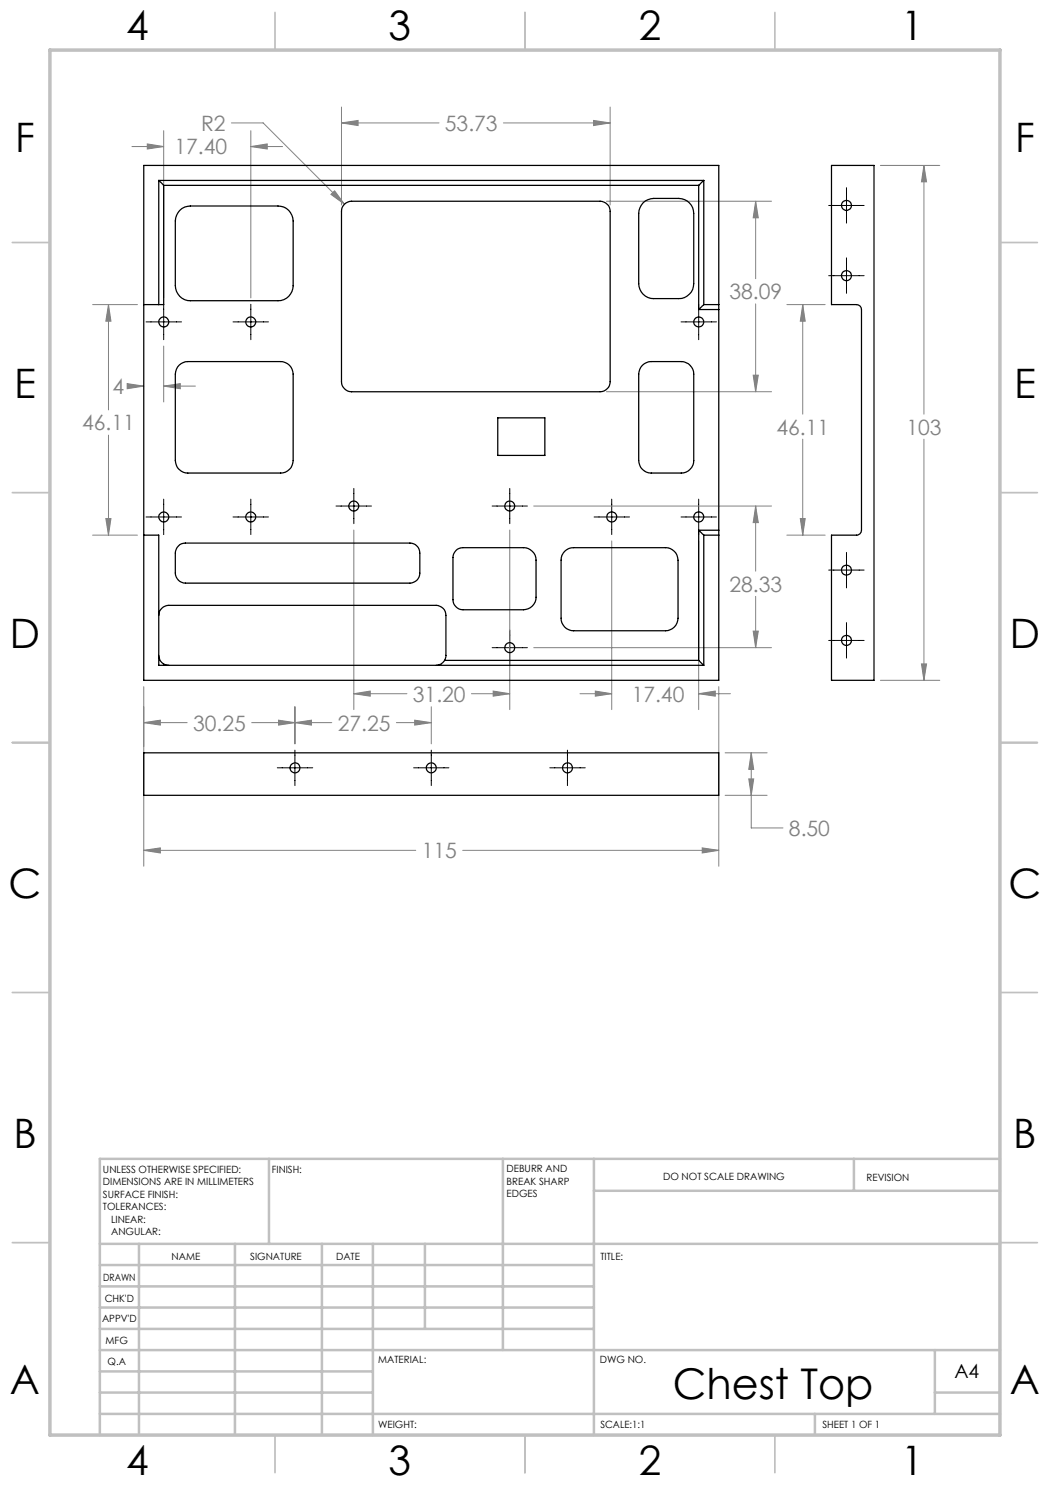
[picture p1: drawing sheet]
<svg xmlns="http://www.w3.org/2000/svg" width="210mm" height="297mm" viewBox="0 0 210 297" stroke-linecap="round" stroke-linejoin="round" font-family="sans-serif">
<g fill="none" stroke="#808080" stroke-width=".2">
<path d="M26.4 29.3h6.3M29.5 28.8l3.2 .5-3.2 .5zM32.7 26.1v33.5M46.3 24.6h6.3l16.3 16.2M50.2 29.3l3.2-.5v1zM50.2 26.1v33.5M50.2 29.3h6.3M66.2 38.9l.7-.7 2 2.6zM68.3 24.6l3.3-.5v1zM68.3 24.6h19.5M68.3 21.4v19.6M100.7 24.6h21.3"/>
<path d="M118.7 24.1l3.3 .5-3.3 .5zM122 21.4v19.6M176.1 33.1h11.9M184.8 33.1l.5 3.3h-1zM184.8 33.1v49.7M121.3 40.2h33M151.1 40.2l.6 3.4h-1.1zM151.1 40.2v15.5M18.5 60.9h9M21.7 60.9l.5 3.3h-1zM21.7 60.9v21.1M25.4 76.7l3.4 .5-3.4 .5z"/>
<path d="M26 77.2h2.8M32.7 77.2l3.4-.5v1zM32.7 69.2v11.2M32.7 77.2h6.4M121.3 78.3h33M150.6 75h1.1l-.6 3.3zM151.1 60.8v17.5M157.4 60.9h7.6M160.5 60.9l.5 3.3h-.9zM160.5 60.9v21.9M21.7 87v20M160.5 87.8v19.2"/>
<path d="M184.8 87.8v48.3M18.5 107h9M21.2 103.7h1l-.5 3.3zM70.8 106v35.9M102 106v35.9M106.8 101.2h47.5M122.3 108.2v33.7M139.7 108.2v33.7M151.1 101.2l.6 3.3h-1.1zM151.1 101.2v13M151.1 119.3v10.2M157.4 107h7.6"/>
<path d="M160.1 103.7h.9l-.5 3.3zM28.8 137.3v35.9M70.8 138.7l3.2-.5v1zM70.8 138.7h10.6M94.3 138.7h7.7M98.6 138.2l3.4 .5-3.4 .5zM106.8 129.5h47.5M116 138.7h6.3M119.1 138.2l3.2 .5-3.2 .5zM139.7 138.7l3.4-.5v1zM139.7 138.7h6.4M143.8 137.3v35.9"/>
<path d="M150.6 126.2h1.1l-.6 3.3zM176.1 136.1h11.9M184.3 132.8h1l-.5 3.3zM28.8 144.5l3.3-.5v1zM28.8 144.5h8.6M50.3 144.5h16.1M55.7 144l3.3 .5-3.3 .5zM59 144.5l3.3-.5v1zM59 141.4v7.4M79.3 144.5h7M82.9 144l3.4 .5-3.4 .5zM86.3 141.4v7.4"/>
<path d="M145 150.6h8.4M145 159.1h8.4M149.8 155.8h.9l-.5 3.3zM150.2 150.6l.5 3.3h-.9zM150.2 150.6v15h6.4M28.8 170.1l3.3-.5v1zM28.8 170.1h54.3M92.5 170.1h51.3M140.4 169.6l3.4 .5-3.4 .5z"/>
</g>
<g fill="none" stroke="#000" stroke-width=".2">
<path d="M169.3 37.5v7.1M165.7 55.1h7.1M165.7 41.1h7.1M169.3 51.6v7.1M29.2 64.4h7.1M32.7 60.9v7M46.6 64.4h7.1M50.2 60.9v7M136.2 64.4h7.1M139.7 60.9v7M32.7 99.8v7.1M50.2 99.8v7.1"/>
<path d="M70.8 97.7v7M102 97.7v7M122.3 99.8v7.1M139.7 99.8v7.1M29.2 103.4h7.1M46.6 103.4h7.1M67.2 101.2h7.1M98.4 101.2h7.1M118.8 103.4h7.1M136.2 103.4h7.1M165.7 114h7.1M169.3 110.5v7.1"/>
<path d="M98.4 129.5h7.1M102 126v7.1M165.7 128.1h7.1M169.3 124.5v7.1M55.5 153.6h7M59 150v7.1M82.7 153.6h7.1M86.3 150v7.1M110 153.6h7.1M113.5 150v7.1"/>
</g>
<g fill="none" stroke="#c0c0c0" stroke-width=".35">
<path d="M55 2.5v7.5M105 2.5v7.5M155 2.5v7.5M2.5 48.5h7.5M200 48.5h7.5M2.5 98.5h7.5M200 98.5h7.5M2.5 148.5h7.5M200 148.5h7.5M2.5 198.5h7.5M200 198.5h7.5M2.5 248.5h7.5"/>
<path d="M200 248.5h7.5M55 287v7.5M105 287v7.5M155 287v7.5"/>
</g>
<g fill="none" stroke="#c0c0c0" stroke-width=".5">
<path d="M53.8 231.8v17M100.6 231.8v38.2M118.8 231.8v55.2M118.8 238.2h81.2M170.8 231.8v6.4M200 231.8h-180v55.2M20 248.8h180M20 257.3h98.8M20 253h98.8M27.8 248.8v38.2M47 248.8v38.2M64.4 248.8v38.2"/>
<path d="M74.6 248.8v38.2M85 248.8v17M20 265.8h98.8M20 261.5h98.8M20 278.5h54.6M20 274.3h54.6M20 270h180M187 278.5h13M187 270v12.8M20 282.8h180M163 282.8v4.2"/>
</g>
<path d="M10 10h190v277h-190z" fill="none" stroke="#c0c0c0" stroke-width=".7"/>
<path d="M28.8 170.1l3.3-.5v1zM140.4 169.6l3.4 .5-3.4 .5zM66.2 38.9l2.7 1.9-2-2.6zM68.3 24.6l3.3-.5v1zM118.7 24.1l3.3 .5-3.3 .5zM151.1 40.2l.6 3.4h-1.1zM150.6 75h1.1l-.6 3.3zM21.7 60.9l.5 3.3h-1zM21.2 103.7h1l-.5 3.3zM32.7 77.2l3.4-.5v1zM25.4 76.7l3.4 .5-3.4 .5zM29.5 28.8l3.2 .5-3.2 .5zM50.2 29.3l3.2-.5v1zM151.1 101.2l.6 3.3h-1.1zM150.6 126.2h1.1l-.6 3.3zM70.8 138.7l3.2-.5v1zM98.6 138.2l3.4 .5-3.4 .5zM119.1 138.2l3.2 .5-3.2 .5zM139.7 138.7l3.4-.5v1zM160.5 60.9l.5 3.3h-.9zM160.1 103.7h.9l-.5 3.3zM184.8 33.1l.5 3.3h-1zM184.3 132.8h1l-.5 3.3zM55.7 144l3.3 .5-3.3 .5zM28.8 144.5l3.3-.5v1zM59 144.5l3.3-.5v1zM82.9 144l3.4 .5-3.4 .5zM150.2 150.6l.5 3.3h-.9zM149.8 155.8h.9l-.5 3.3z" fill="#808080"/>
<g fill="none" stroke="#000" stroke-width=".25">
<path d="M31.8 36.1l.9 1M31.8 36.1h109M31.8 36.1v24.8M32.7 37.1v23.8h-.9M32.7 37.1h107M139.7 37.1v24.8M140.8 36.1l-1.1 1M140.8 36.1v24.8M166.3 33.1h8.5v103h-8.5v-29.1h5a.96 .96 0 0 0 1-1v-44.1a.96 .96 0 0 0-1-1h-5zM35.9 42.1a2.87 2.87 0 0 1 2.2-.9h17.5a3 3 0 0 1 3 3v12.9a3 3 0 0 1-3 3h-17.5a3 3 0 0 1-3-3v-12.9a3.3 3.3 0 0 1 .8-2.1zM68.9 40.8l.6-.4 .8-.2h49.7a2.05 2.05 0 0 1 2 2.1v34a2.05 2.05 0 0 1-2 2h-49.7a2.05 2.05 0 0 1-2-2v-34a1.78 1.78 0 0 1 .6-1.5zM128.6 40.6a3.3 3.3 0 0 1 2.1-.9h5a3 3 0 0 1 3 3v14a3 3 0 0 1-3 3h-5a3 3 0 0 1-3-3v-14a3.3 3.3 0 0 1 .9-2.1z"/>
<path d="M28.8 60.9h3M35.8 73.1a2.72 2.72 0 0 1 1.8-.8h18.5a2.53 2.53 0 0 1 2.5 2.5v17.3a2.53 2.53 0 0 1-2.5 2.5h-18.5a2.53 2.53 0 0 1-2.5-2.5v-17.3a2.72 2.72 0 0 1 .7-1.7zM128.5 73.1a2.72 2.72 0 0 1 1.7-.8h6a2.53 2.53 0 0 1 2.5 2.5v17.3a2.53 2.53 0 0 1-2.5 2.5h-6a2.53 2.53 0 0 1-2.5-2.5v-17.3a2.72 2.72 0 0 1 .8-1.7zM139.7 61.9h4.1M140.8 60.9l-1.1 1M140.8 60.9h3M143.8 60.9v1M143.8 60.9v-27.8h-115v103h115v-29.1M143.8 61.9v44.1M99.6 83.6h9.4v7.5h-9.4zM28.8 107h3v26.1h109M35.9 108.9l1.2-.3h44.9a1.99 1.99 0 0 1 2 2v4a1.99 1.99 0 0 1-2 2h-44.9a2.05 2.05 0 0 1-2-2v-4.4l.3-.7z"/>
<path d="M91.2 110.1a1.91 1.91 0 0 1 1.4-.6h12.1a2.53 2.53 0 0 1 2.5 2.5v7.4a2.53 2.53 0 0 1-2.5 2.6h-12.1a2.05 2.05 0 0 1-2-2.1v-8.4a1.92 1.92 0 0 1 .6-1.4zM112.9 110.3a2.33 2.33 0 0 1 1.8-.8h18.4a2.53 2.53 0 0 1 2.5 2.5v11.6a2.53 2.53 0 0 1-2.5 2.5h-18.4a2.47 2.47 0 0 1-2.5-2.5v-11.6a2.32 2.32 0 0 1 .7-1.7zM139.7 106l1.1 1M139.7 106v26.1M139.7 106h4.1M140.8 107v26.1M140.8 107h3M143.8 106v1M31.8 131.1a1.93 1.93 0 0 0 .9 1.7M31.8 123.1a2.05 2.05 0 0 1 2-2h53.4a1.99 1.99 0 0 1 2 2v8.2l-.3 .8M32.7 132.8l1.1 .3M32.7 132.8v.3"/>
<path d="M88.9 132.1a1.93 1.93 0 0 1-1.7 1M88.9 132.1h50.8M139.7 132.1l1.1 1M28.8 150.6h115v8.5h-115z"/>
<circle cx="169.3" cy="41.1" r="1.01"/>
<circle cx="169.3" cy="55.1" r="1.01"/>
<circle cx="32.7" cy="64.4" r="1"/>
<circle cx="50.2" cy="64.4" r="1.01"/>
<circle cx="139.7" cy="64.4" r="1.01"/>
<circle cx="32.8" cy="103.4" r=".99"/>
<circle cx="50.2" cy="103.4" r="1"/>
<circle cx="70.8" cy="101.2" r=".99"/>
<circle cx="102" cy="101.2" r=".99"/>
<circle cx="122.3" cy="103.4" r="1.01"/>
<circle cx="139.7" cy="103.4" r="1.01"/>
<circle cx="169.3" cy="114" r="1.01"/>
<circle cx="102" cy="129.5" r=".99"/>
<circle cx="169.3" cy="128.1" r="1.01"/>
<circle cx="59" cy="153.6" r="1.01"/>
<circle cx="86.3" cy="153.6" r=".99"/>
<circle cx="113.5" cy="153.6" r="1.01"/>
</g>
<text font-size="8.5" x="134.5" y="279.7">Chest Top</text>
<g font-size="8.1">
<text x="25.2" y="8">4</text>
<text x="77.7" y="8">3</text>
<text x="127.7" y="8">2</text>
<text x="180.2" y="8">1</text>
<text x="3" y="30.4">F</text>
<text x="203" y="30.4">F</text>
<text x="2.8" y="79.6">E</text>
<text x="202.8" y="79.6">E</text>
<text x="2" y="129.6">D</text>
<text x="202" y="129.6">D</text>
<text x="1.7" y="179.6">C</text>
<text x="201.7" y="179.6">C</text>
<text x="2.7" y="229.6">B</text>
<text x="202.7" y="229.6">B</text>
<text x="2" y="278.9">A</text>
<text x="202" y="278.9">A</text>
<text x="25.2" y="295">4</text>
<text x="77.7" y="295">3</text>
<text x="127.7" y="295">2</text>
<text x="180.2" y="295">1</text>
</g>
<g font-size="4.2" fill="#808080">
<text x="40.2" y="26.2">R2</text>
<text x="89" y="26.2">53.73</text>
<text x="34.9" y="30.9">17.40</text>
<text x="145.9" y="59.8">38.09</text>
<text x="22.5" y="78.8">4</text>
<text x="16.4" y="86.1">46.11</text>
<text x="155.3" y="86.9">46.11</text>
<text x="181.3" y="86.9">103</text>
<text x="145.9" y="118.3">28.33</text>
<text x="82.6" y="140.3">31.20</text>
<text x="126.3" y="140.3">17.40</text>
<text x="38.6" y="146.1">30.25</text>
<text x="67.6" y="146.1">27.25</text>
<text x="157.8" y="167.2">8.50</text>
<text x="84.3" y="171.7">115</text>
</g>
<text font-size="3.9" x="190.9" y="275.5">A4</text>
<g font-size="2">
<text x="20.6" y="234.6">UNLESS OTHERWISE SPECIFIED:</text>
<text x="20.6" y="237.1">DIMENSIONS ARE IN MILLIMETERS</text>
<text x="20.6" y="239.6">SURFACE FINISH:</text>
<text x="54.4" y="234.6">FINISH:</text>
<text x="101.3" y="234.5">DEBURR AND</text>
<text x="101.3" y="237">BREAK SHARP</text>
<text x="101.3" y="239.5">EDGES</text>
<text x="132.6" y="236">DO NOT SCALE DRAWING</text>
<text x="173.3" y="236.2">REVISION</text>
<text x="20.6" y="242.1">TOLERANCES:</text>
<text x="22.2" y="244.6">LINEAR:</text>
<text x="22.2" y="247.1">ANGULAR:</text>
<text x="34.3" y="252">NAME</text>
<text x="50" y="251.9">SIGNATURE</text>
<text x="67.2" y="251.9">DATE</text>
<text x="120.1" y="251.9">TITLE:</text>
<text x="20.6" y="256.1">DRAWN</text>
<text x="20.9" y="260.3">CHK'D</text>
<text x="20.4" y="264.4">APPV'D</text>
<text x="21.1" y="268.8">MFG</text>
<text x="21.5" y="273">Q.A</text>
<text x="75.6" y="272.5">MATERIAL:</text>
<text x="120" y="272.5">DWG NO.</text>
<text x="75.6" y="285.5">WEIGHT:</text>
<text x="120.1" y="285.6">SCALE:1:1</text>
<text x="164.5" y="285.6">SHEET 1 OF 1</text>
</g>
</svg>
